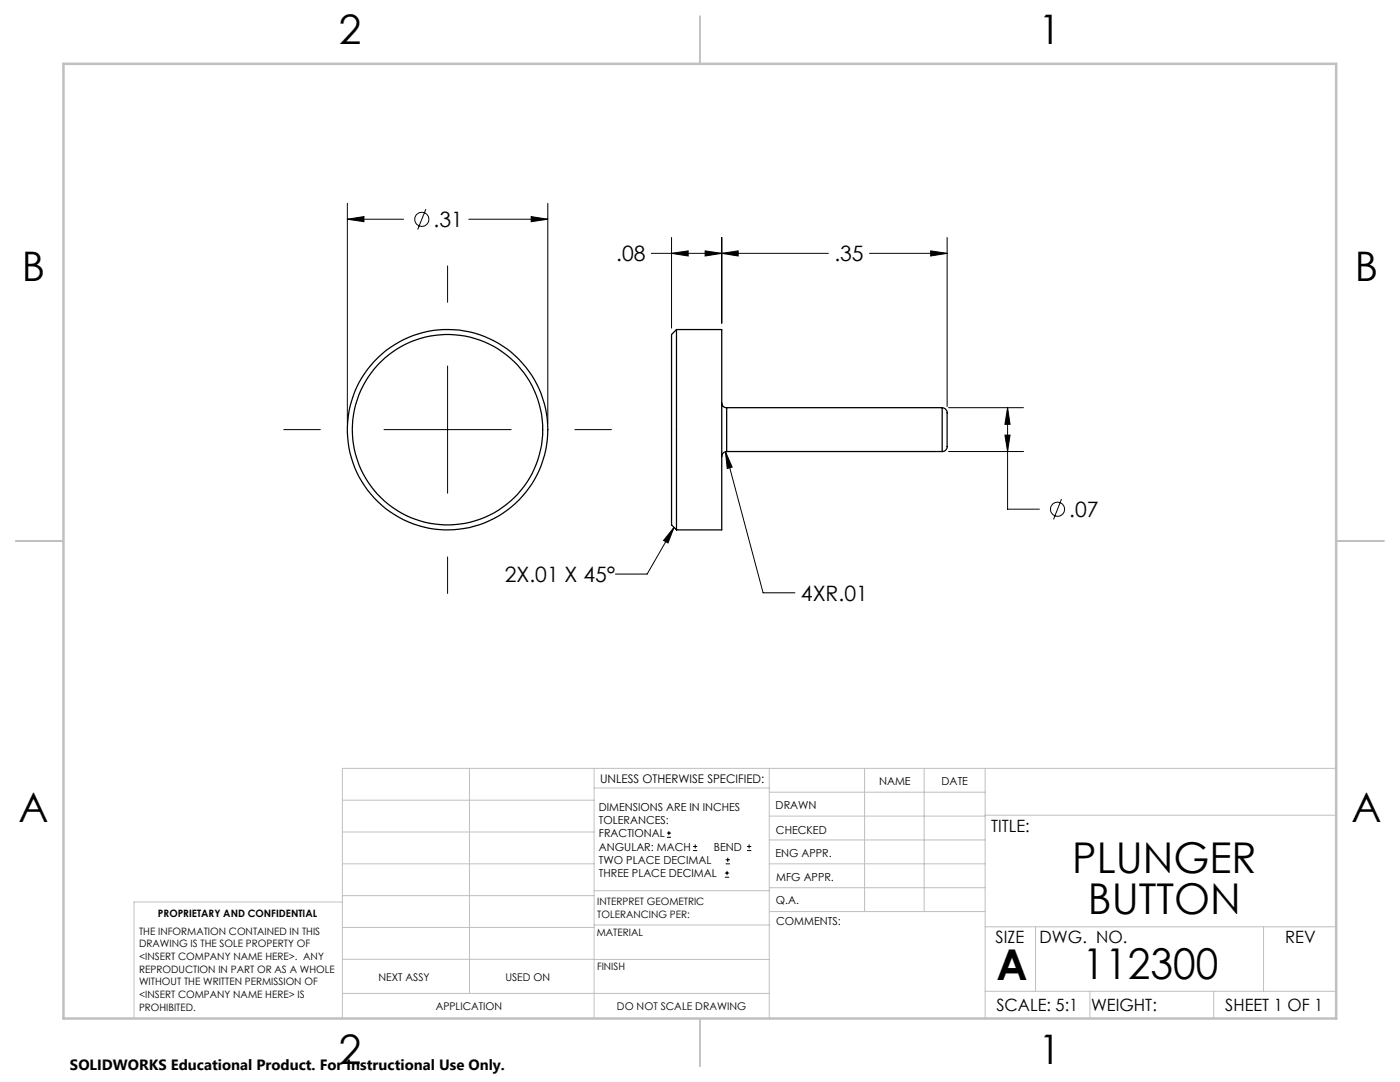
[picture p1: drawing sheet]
<svg xmlns="http://www.w3.org/2000/svg" width="279mm" height="216mm" viewBox="0 0 279 216" stroke-linecap="round" stroke-linejoin="round" font-family="sans-serif">
<g fill="none" stroke="#000" stroke-width=".2">
<path d="M69.3 43.7l3.3-.5v1zM69.3 40.6v43.9M69.3 43.7h11.2M85 41.7l-1.6 4.1M89.3 53.1v7.2M93.6 43.7h15.7M106 43.2l3.3 .5-3.3 .5zM109.3 40.6v43.9M130 50.6h35.3M134 50.6l3.3-.5v1zM134 47.4v18.1M140.7 50.1l3.3 .5-3.3 .5z"/>
<path d="M144 50.6l3.3-.5v1zM144 47.4v17.1M173.5 50.6h15.5M185.7 50.1l3.3 .5-3.3 .5zM189 47.4v33.7M89.3 73v25.4M56.6 85.7h7.3M76.6 85.7h25.4M114.7 85.7h7.3M144.8 90.1l1.3 3.1-1 .3zM144.8 90.1l7.5 28.2h6.3M189.3 81.4h15"/>
<path d="M189.3 90.1h15M200.6 86.8h1l-.5 3.3zM201.1 81.4l.5 3.3h-1zM201.1 81.4v20.2h6.3M211.8 99.6l-1.5 4M89.3 111.1v7.3M134.5 105.2l-1.2 3.1-.9-.5zM134.5 105.2l-5.3 9.3h-6.4M133.1 167.1h.8M133.1 166.2h.8M133.5 165.8v.9M138.3 169.7h.8"/>
<path d="M138.3 168.9h.8M138.7 168.5v.8M144.7 175h.8M144.7 174.2h.8M144.8 172.4h.9M144.8 171.6h.9M145.1 173.8v.8M145.2 171.1v.9M149.1 169.7h.8M149.1 168.9h.8M149.5 168.5v.8"/>
<circle cx="84.2" cy="43.8" r="1.4"/>
<circle cx="211.1" cy="101.6" r="1.41"/>
</g>
<g fill="none" stroke="#c0c0c0" stroke-width=".2">
<path d="M68.3 159.7h50.3M93.7 153.3v44.9M118.6 153.3v49.9M118.6 157.2h34.9M153.5 153.3v49.9M153.5 158.1h43.1M172.5 153.3v28.6M184.4 153.3v28.6M196.6 153.3v49.9M266.7 153.3h-198.4v49.9M68.3 178.7h50.3M68.3 172.4h50.3"/>
<path d="M68.3 166h50.3M68.3 180h-41.6v23.2M118.6 177.7h35M153.5 167.6h43.1M153.5 162.8h43.1M153.5 172.4h43.1M153.5 177.1h43.1M196.6 162.7h70.1M68.3 198.2h85.2M68.3 191.4l85.2 .1M68.3 185.1h50.3M118.6 184.6h35"/>
<path d="M153.6 181.9h43M196.6 197.8h70.1M196.6 184.9h70.1M206.7 184.9v12.9M217.5 197.8v5.4M242.2 197.8v5.4M252.2 184.9v12.9"/>
</g>
<path d="M139.7 3.2v9.5M3.1 107.9h9.6M266.7 107.9h9.5M139.7 203.2v9.6" fill="none" stroke="#c0c0c0" stroke-width=".25"/>
<path d="M12.7 12.7h254v190.5h-254z" fill="none" stroke="#c0c0c0" stroke-width=".5"/>
<path d="M69.3 43.7l3.3-.5v1zM106 43.2l3.3 .5-3.3 .5zM134 50.6l3.3-.5v1zM140.7 50.1l3.3 .5-3.3 .5zM144 50.6l3.3-.5v1zM185.7 50.1l3.3 .5-3.3 .5zM201.1 81.4l.5 3.3h-1zM200.6 86.8h1l-.5 3.3zM134.5 105.2l-1.2 3.1-.9-.5zM144.8 90.1l.3 3.4 1-.3z" fill="#000"/>
<g fill="none" stroke="#000" stroke-width=".25">
<path d="M135 65.8v39.9M135 65.8h9v39.9h-9M135 65.8l-1 .9v38l1 1M144 80.4a.96 .96 0 0 0 1 1M145 90.1a1.02 1.02 0 0 0-1 1M145 81.4v8.7M145 90.1h43M145 81.4h43M188 81.4a1.22 1.22 0 0 1 1 1.6v5.7a1.08 1.08 0 0 1-1 1.4M188 81.4v8.7"/>
<circle cx="89.3" cy="85.7" r="19"/>
<circle cx="89.3" cy="85.7" r="20"/>
</g>
<g font-size="8.5">
<text x="214" y="174.2">PLUNGER</text>
<text x="217.1" y="182.3">BUTTON</text>
<text x="198.9" y="195.5">A</text>
<text x="216.1" y="195.4">112300</text>
</g>
<g font-size="8.1">
<text x="67.6" y="8.9">2</text>
<text x="207.3" y="8.9">1</text>
<text x="4.4" y="56.2">B</text>
<text x="270.4" y="56.2">B</text>
<text x="3.7" y="164.1">A</text>
<text x="269.7" y="164.1">A</text>
<text x="67.6" y="212.4">2</text>
<text x="207.3" y="212.4">1</text>
</g>
<g font-size="4.2">
<text x="86.5" y="45.3">.31</text>
<text x="123" y="52.1">.08</text>
<text x="166.5" y="52.1">.35</text>
<text x="213.4" y="103.1">.07</text>
<text x="100.7" y="116.1">2X.01 X 45°</text>
<text x="159.8" y="119.9">4XR.01</text>
</g>
<g font-size="3.4">
<text x="197.8" y="166">TITLE:</text>
<text x="198.7" y="188.1">SIZE</text>
<text x="207.5" y="188.1">DWG. NO.</text>
<text x="256.5" y="188.2">REV</text>
<text x="198.8" y="201.7">SCALE: 5:1</text>
<text x="217.7" y="201.8">WEIGHT:</text>
<text x="244.5" y="201.7">SHEET 1 OF 1</text>
</g>
<text font-size="3" x="14" y="213.5">SOLIDWORKS Educational Product. For Instructional Use Only.</text>
<text font-size="2.4" x="119.8" y="156.2">UNLESS OTHERWISE SPECIFIED:</text>
<g font-size="2.2">
<text x="119.5" y="161.8">DIMENSIONS ARE IN INCHES</text>
<text x="154.8" y="161.4">DRAWN</text>
<text x="175.4" y="156.6">NAME</text>
<text x="187.9" y="156.7">DATE</text>
<text x="119.5" y="164.4">TOLERANCES:</text>
<text x="119.5" y="167.1">FRACTIONAL</text>
<text x="154.9" y="166.3">CHECKED</text>
<text x="119.5" y="169.7">ANGULAR: MACH</text>
<text x="119.5" y="172.4">TWO PLACE DECIMAL</text>
<text x="142.5" y="169.7">BEND</text>
<text x="154.8" y="171">ENG APPR.</text>
<text x="119.5" y="175">THREE PLACE DECIMAL</text>
<text x="154.9" y="175.7">MFG APPR.</text>
<text x="154.9" y="180.4">Q.A.</text>
<text x="154.9" y="184.6">COMMENTS:</text>
</g>
<g font-size="2.1">
<text x="75.5" y="195.7">NEXT ASSY</text>
<text x="100.9" y="195.7">USED ON</text>
<text x="86.9" y="201.5">APPLICATION</text>
<text x="123.1" y="201.6">DO NOT SCALE DRAWING</text>
</g>
<g font-size="2">
<text x="31.5" y="182.9">PROPRIETARY AND CONFIDENTIAL</text>
<text x="119.2" y="180.6">INTERPRET GEOMETRIC</text>
<text x="119.2" y="183.1">TOLERANCING PER:</text>
<text x="27.8" y="186.5">THE INFORMATION CONTAINED IN THIS</text>
<text x="27.8" y="189">DRAWING IS THE SOLE PROPERTY OF</text>
<text x="27.8" y="191.6">&lt;INSERT COMPANY NAME HERE&gt;. ANY</text>
<text x="119.1" y="186.7">MATERIAL</text>
<text x="27.8" y="194.1">REPRODUCTION IN PART OR AS A WHOLE</text>
<text x="27.8" y="196.6">WITHOUT THE WRITTEN PERMISSION OF</text>
<text x="119.1" y="193.5">FINISH</text>
<text x="27.8" y="199.1">&lt;INSERT COMPANY NAME HERE&gt; IS</text>
<text x="27.8" y="201.7">PROHIBITED.</text>
</g>
</svg>
